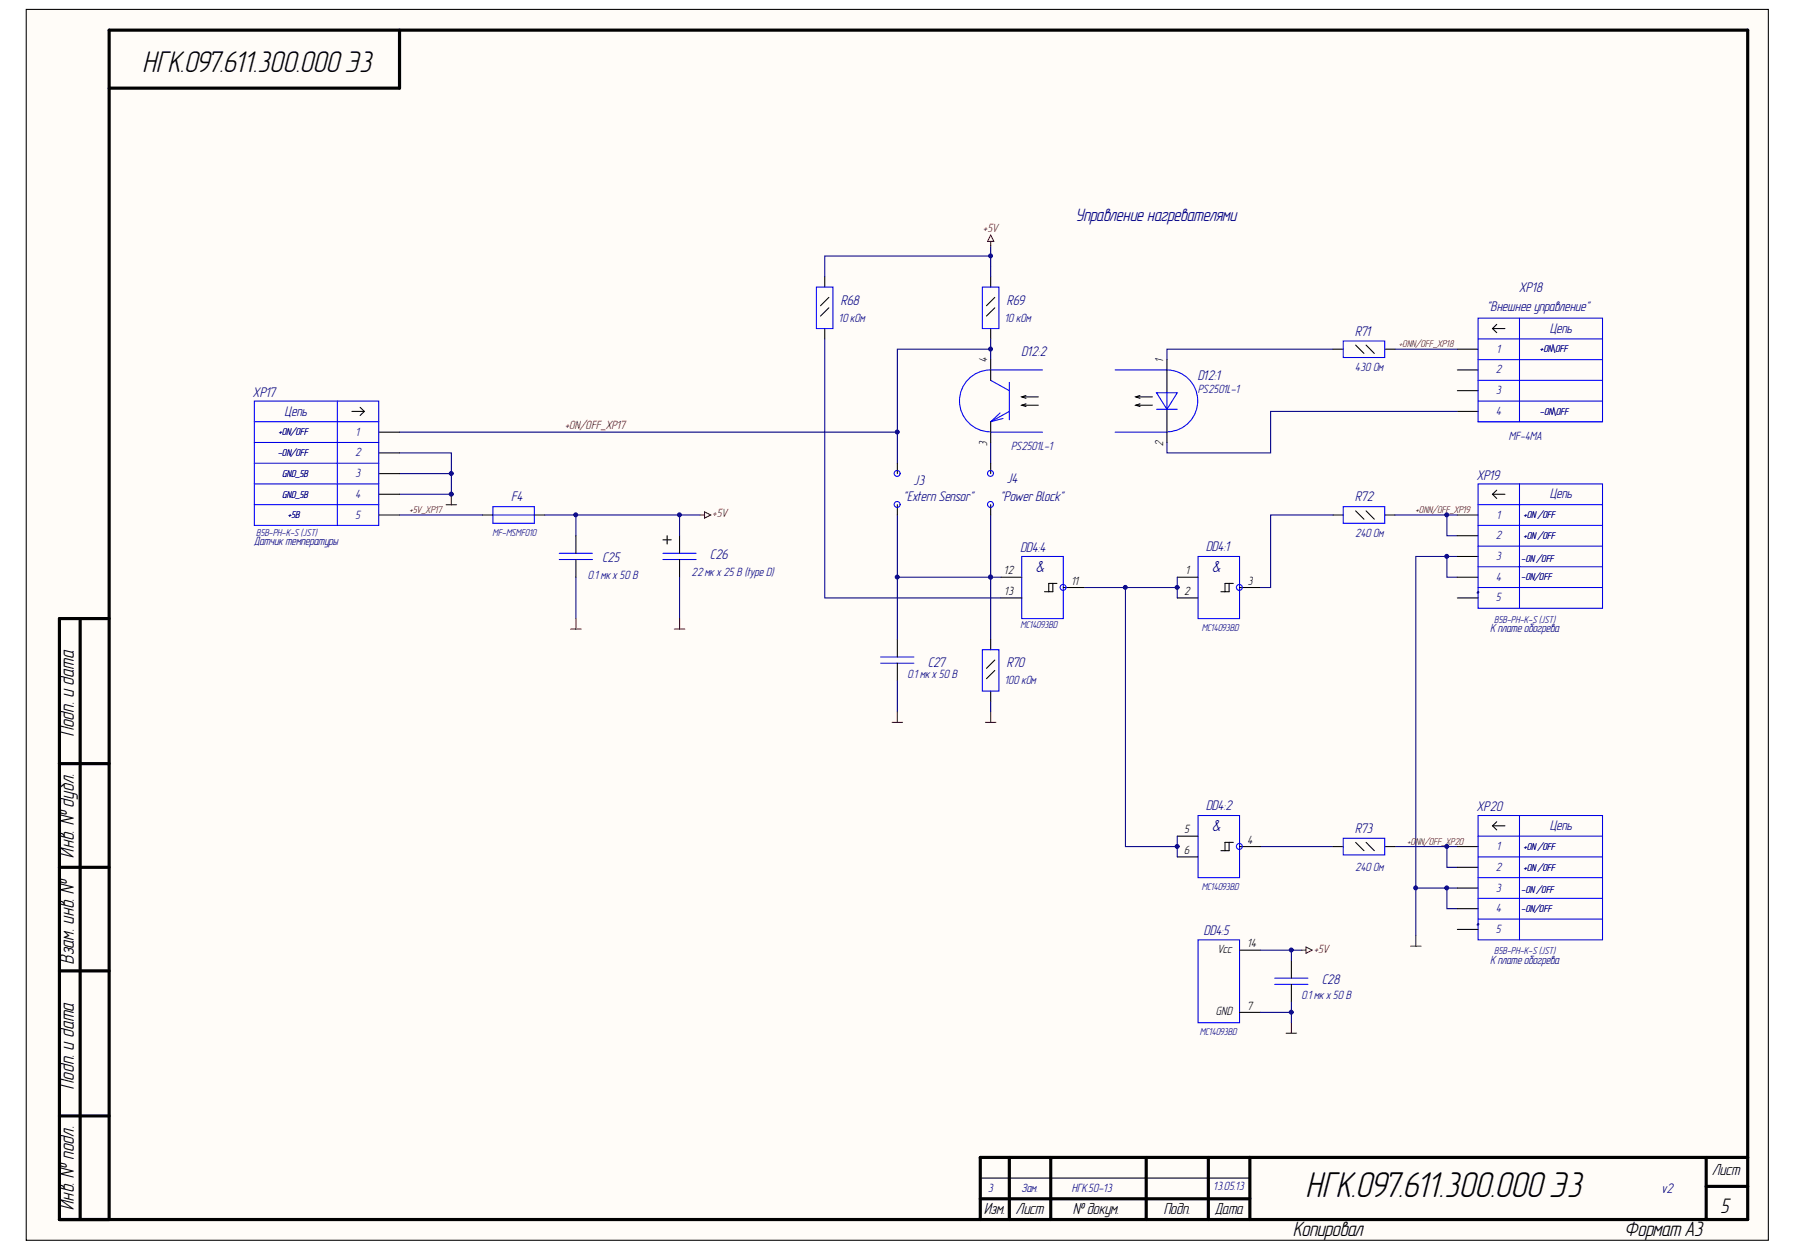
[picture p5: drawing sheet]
<svg xmlns="http://www.w3.org/2000/svg" width="287mm" height="200mm" viewBox="0 0 287 200" stroke-linecap="round" stroke-linejoin="round" font-family="sans-serif">
<path d="M4.2 1.5h278v196.4h-278z" fill="#fffcf8"/>
<g fill="none" stroke="#000" stroke-width=".5">
<path d="M63.8 4.8v9.3h-46.4M12.8 98.7v96M17.4 98.7h-7.9v96h269.4v-189.9h-261.5v189.9M9.5 138.5h7.9M9.5 121.9h7.9M9.5 155h7.9M9.5 178.1h7.9M156.5 191.4h43M161.1 184.8v9.9M167.7 184.8v9.9M182.9 184.8v9.9M192.9 184.8v9.9"/>
<path d="M199.5 184.8v9.9M272.3 184.8v9.9M272.3 189.4h6.6M278.9 184.8h-122.4v9.9"/>
</g>
<g fill="none" stroke="#000" stroke-width=".17">
<path d="M4.2 1.5h278v196.5h-278zM131.6 44.2v1.6M131.6 52.5v1.6M132.3 49.1l-1.3 1.4M132.3 47.5l-1.3 1.3M158.1 44.2v1.6M158.1 52.5v1.6M158.1 57.4v3.3M158.8 49.1l-1.4 1.4M158.8 47.5l-1.4 1.3M186.3 57.4v5.3M212.7 55.7h1.7"/>
<path d="M216.4 55.1l1.3 1.3M218 55.1l1.3 1.3M221 55.7h1.7M232.6 55.7h3.3M232.6 59.1h3.3M238.2 52.5h2M238.9 51.8l-.7 .7 .7 .6M56.2 65.7h1.9M57.5 65l.6 .7-.6 .6M60.5 69h3.3M60.5 72.3h3.3M60.5 75.6h3.3"/>
<path d="M60.5 78.9h3.3M143.2 73.9v1.7M158.1 67.3v3.3M158.1 73.9v1.7M163.1 63.4h2.6M163.1 64.7h2.6M163.8 63.1l-.7 .3 .7 .2M163.8 64.5l-.7 .2 .7 .2M181.3 63.4h2.6M181.3 64.7h2.6M181.9 63.1l-.6 .3 .6 .2M181.9 64.5l-.6 .2 .6 .2"/>
<path d="M186.3 65.3v5.3M232.6 62.4h3.3M232.6 65.7h3.3M238.2 78.9h2M238.9 78.2l-.7 .7 .7 .7M60.5 82.2h3.3M77 82.2h1.7M85.3 82.2h1.6M91.9 85.5v2.8M91.9 89.3v2.8M105.8 86.2h1.3M106.5 85.5v1.4"/>
<path d="M108.5 85.5v2.8M108.5 89.3v2.8M143.2 80.6v1.6M158.1 80.6v1.6M159.8 92.1h3.3M159.8 95.5h3.3M166.7 94.5h.7M168 93.1v1.4h-.6v-1.4h1.3M169.7 93.8h3.3M187.9 92.1h3.3M187.9 95.5h3.3M194.9 94.5h.6"/>
<path d="M196.2 93.1v1.4h-.7v-1.4h1.3M197.8 93.8h3.3M212.7 82.2h1.7M216.4 81.6l1.3 1.3M218 81.6l1.3 1.3M221 82.2h1.7M232.6 82.2h3.3M232.6 92.1h3.3M232.6 95.5h3.3M232.6 85.5h3.3M232.6 88.8h3.3M143.2 102.1v2.8"/>
<path d="M143.2 105.9v2.8M158.1 102.1v1.6M158.1 110.3v1.7M158.8 107l-1.4 1.3M158.8 105.4l-1.4 1.3M187.9 133.5h3.3M187.9 136.8h3.3M194.9 135.8h.6M196.2 134.5v1.3h-.7v-1.3h1.3M197.8 135.1h3.3M212.7 135.1h1.7M216.4 134.5l1.3 1.3"/>
<path d="M218 134.5l1.3 1.3M221 135.1h1.7M232.6 135.1h3.3M232.6 138.5h3.3M238.2 131.8h2M238.9 131.2l-.7 .6 .7 .7M197.8 151.7h3.3M206.1 153.3v2.9M206.1 157.1v2.8M232.6 141.8h3.3M232.6 145.1h3.3M232.6 148.4h3.3"/>
<path d="M197.8 161.6h3.3M156.5 188.1h43"/>
</g>
<g fill="none" stroke="#00f" stroke-width=".17">
<path d="M130.3 45.8h2.6v6.7h-2.6zM156.8 45.8h2.6v6.7h-2.6zM158 59.1a4.9 4.9 0 0 0-4.9 4.9 4.9 4.9 0 0 0 4.8 4.9M158.1 59.1h8.3M178 59.1h8.3M186.3 59.1a4.9 4.9 0 0 1 4.9 4.9 4.9 4.9 0 0 1-4.8 4.9M214.4 54.4h6.6v2.7h-6.6zM235.9 50.8h19.9v16.5h-19.9zM235.9 54.1h19.9M235.9 57.4h19.9M242.5 50.8v16.5M40.6 64h19.9v19.9h-19.9z"/>
<path d="M40.6 67.3h19.9M40.6 70.6h19.9M40.6 73.9h19.9M40.6 77.3h19.9M53.8 64v19.9M158.1 69h8.3M158.1 60.7l3 1.7M159.6 65.9l-1.5 1.4M160.1 66.8l-2 .5M161.1 65.7l-3 1.6M161.1 61v6M178 69h8.3"/>
<path d="M184.6 62.7h3.3l-1.6 2.6zM184.6 65.3h3.3M186.3 62.7v2.6M235.9 77.3h19.9v19.8h-19.9zM235.9 60.7h19.9M235.9 64h19.9M235.9 67.3h19.9M242.5 77.3v19.8M40.6 80.6h19.9M78.7 80.9h6.6v2.6h-6.6zM78.7 82.2h6.6M89.3 89.3h5.3"/>
<path d="M89.3 88.3h5.3M105.8 89.3h5.3M105.8 88.3h5.3M163.1 88.8h6.6v9.9h-6.6zM191.2 88.8h6.6v9.9h-6.6zM214.4 80.9h6.6v2.6h-6.6zM235.9 80.6h19.9M235.9 83.9h19.9M235.9 87.2h19.9M235.9 90.5h19.9M235.9 93.8h19.9M140.6 105.9h5.3"/>
<path d="M140.6 104.9h5.3M156.8 103.7h2.6v6.6h-2.6zM191.2 130.2h6.6v9.9h-6.6zM214.4 133.8h6.6v2.7h-6.6zM235.9 130.2h19.9v19.8h-19.9zM235.9 133.5h19.9M235.9 136.8h19.9M242.5 130.2v19.8M191.2 150h6.6v13.3h-6.6zM203.5 157.1h5.3M203.5 156.2h5.3M235.9 140.1h19.9"/>
<path d="M235.9 143.4h19.9M235.9 146.7h19.9"/>
<circle cx="143.2" cy="75.6" r=".47"/>
<circle cx="158.1" cy="75.6" r=".47"/>
<circle cx="143.2" cy="80.5" r=".47"/>
<circle cx="158.1" cy="80.5" r=".47"/>
<circle cx="169.7" cy="93.8" r=".47"/>
<circle cx="197.8" cy="93.8" r=".47"/>
<circle cx="197.8" cy="135.1" r=".47"/>
</g>
<g fill="none" stroke="#800000" stroke-width=".17">
<path d="M158.1 37.5l.5 1h-1zM158.1 38.5v.7M72 78.9v1.7M71.2 80.6h1.7M91.9 98.7v1.7M108.5 98.7v1.7M111.8 82.2h.6M112.4 81.7l1.1 .5-1.1 .5zM91.1 100.4h1.7M107.6 100.4h1.7M142.4 115.3h1.7M143.2 113.6v1.7"/>
<path d="M157.3 115.3h1.7M158.1 113.6v1.7M207.8 151.7h.6M208.4 151.2l1 .5-1 .5zM225.1 151h1.7M226 149.4v1.6M205.3 164.9h1.7M206.1 163.3v1.6"/>
</g>
<g fill="none" stroke="#000080" stroke-width=".17">
<path d="M158.1 39.2v5M131.6 54.1v41.4h28.2M158.1 40.9h-26.5v3.3M158.1 55.7h-14.9v18.2M158.1 54.1v3.3M212.7 55.7h-26.4v1.7M222.7 55.7h9.9M63.8 72.3h8.2v6.6h-8.2M63.8 75.6h8.2M63.8 69h79.4M158.1 70.6v3.3M232.6 65.7h-29.8v6.6h-16.5v-1.7"/>
<path d="M63.8 82.2h13.2M86.9 82.2h21.6v3.3M91.9 82.2v3.3M91.9 92.1v6.6M108.5 92.1v6.6M108.5 82.2h3.3M143.2 92.1h16.6M143.2 82.2v19.9M158.1 82.2v19.9M173 93.8h14.9M179.6 93.8v41.3h8.3M187.9 92.1v3.4"/>
<path d="M212.7 82.2h-9.9v11.6h-1.7M222.7 82.2h9.9M230.9 88.8v3.3h1.7M230.9 82.2v3.3h1.7M232.6 88.8h-6.6v53M143.2 108.7v4.9M158.1 112v1.6M187.9 133.5v1.6M187.9 135.1v1.7M201.1 135.1h11.6M222.7 135.1h9.9M230.9 135.1v3.4h1.7"/>
<path d="M201.1 151.7h5v1.6M206.1 159.9v1.7h-5M206.1 151.7h1.7M230.9 141.8v3.3h1.7M232.6 141.8h-6.6v7.6M206.1 161.6v1.7"/>
</g>
<g fill="#000080" stroke="#000080" stroke-width=".16">
<circle cx="72" cy="78.9" r=".32"/>
<circle cx="72" cy="75.6" r=".32"/>
<circle cx="91.9" cy="82.2" r=".31"/>
<circle cx="108.4" cy="82.2" r=".31"/>
<circle cx="143.2" cy="92.1" r=".31"/>
<circle cx="143.2" cy="69" r=".31"/>
<circle cx="158.1" cy="92.1" r=".31"/>
<circle cx="158.1" cy="55.7" r=".31"/>
<circle cx="158.1" cy="40.8" r=".31"/>
<circle cx="179.6" cy="93.8" r=".31"/>
<circle cx="187.9" cy="135.1" r=".31"/>
<circle cx="187.9" cy="93.8" r=".31"/>
<circle cx="206.1" cy="161.6" r=".31"/>
<circle cx="206.1" cy="151.7" r=".31"/>
<circle cx="225.9" cy="141.7" r=".31"/>
<circle cx="230.9" cy="141.7" r=".31"/>
<circle cx="230.9" cy="135.1" r=".31"/>
<circle cx="230.9" cy="88.8" r=".31"/>
<circle cx="230.9" cy="82.2" r=".31"/>
</g>
<text font-size="5.8" x="208.6" y="191.1">НГК.097.611.300.000Э3</text>
<text font-size="4.8" x="22.9" y="11.5">НГК.097.611.300.000Э3</text>
<g font-size="3.4">
<text x="206.4" y="197.3">Копировал</text>
<text x="259.4" y="197.3">Формат А3</text>
<text x="274.6" y="193.6">5</text>
</g>
<g font-size="3.2">
<text x="11.8" y="117.6" transform="rotate(-90 11.8 117.6)">Подп. и дата</text>
<text x="11.8" y="137" transform="rotate(-90 11.8 137)">Инв. №дубл.</text>
<text x="11.8" y="153.8" transform="rotate(-90 11.8 153.8)">Взам. инв. №</text>
<text x="11.8" y="173.8" transform="rotate(-90 11.8 173.8)">Подп. и дата</text>
<text x="11.8" y="193.2" transform="rotate(-90 11.8 193.2)">Инв. №подл.</text>
</g>
<text font-size="2.9" fill="#000080" x="171.8" y="35.3">Управление нагревателями</text>
<g font-size="2.6" fill="#000080">
<text x="165.4" y="91.3">&amp;</text>
<text x="193.5" y="91.3">&amp;</text>
<text x="193.5" y="132.6">&amp;</text>
</g>
<g font-size="2.6">
<text x="273.3" y="187.5">Лист</text>
<text x="157.1" y="193.8">Изм.</text>
<text x="162.2" y="193.8">Лист</text>
<text x="171.3" y="193.8">№докум.</text>
<text x="185.8" y="193.8">Подп.</text>
<text x="194" y="193.8">Дата</text>
</g>
<g font-size="2.2" fill="#000080">
<text x="242.5" y="46.6">XP18</text>
<text x="134.3" y="48.6">R68</text>
<text x="160.8" y="48.6">R69</text>
<text x="216.4" y="53.6">R71</text>
<text x="237.4" y="49.6">&quot;Внешнее управление&quot;</text>
<text x="247.4" y="53.1">Цепь</text>
<text x="163.1" y="56.9">D12:2</text>
<text x="40.4" y="63.3">XP17</text>
<text x="191.2" y="60.7">D12:1</text>
<text x="45.5" y="66.3">Цепь</text>
<text x="145.9" y="77.4">J3</text>
<text x="160.8" y="77.1">J4</text>
<text x="235.7" y="76.6">XP19</text>
<text x="81.6" y="80.1">F4</text>
<text x="144.2" y="80.1">&quot;Extern Sensor&quot;</text>
<text x="159.7" y="80.1">&quot;Power Block&quot;</text>
<text x="216.4" y="80.1">R72</text>
<text x="247.4" y="79.6">Цепь</text>
<text x="96.2" y="89.6">C25</text>
<text x="113.4" y="89.3">C26</text>
<text x="162.9" y="88.2">DD4:4</text>
<text x="192.5" y="88">DD4:1</text>
<text x="148.2" y="106.5">C27</text>
<text x="160.8" y="106.5">R70</text>
<text x="192.5" y="129.3">DD4:2</text>
<text x="235.7" y="129.5">XP20</text>
<text x="216.4" y="133">R73</text>
<text x="247.4" y="132.5">Цепь</text>
<text x="192.2" y="149.2">DD4:5</text>
<text x="211.1" y="157.1">C28</text>
<text x="265.3" y="190.4">v2</text>
</g>
<g font-size="1.9" fill="#800000">
<text x="157" y="37.1">+5V</text>
<text x="90.2" y="68.5">+ON/OFF_XP17</text>
<text x="113.8" y="82.6">+5V</text>
<text x="209.8" y="152.1">+5V</text>
</g>
<g font-size="1.9" fill="#000080">
<text x="134" y="51.3">10кОм</text>
<text x="160.4" y="51.3">10кОм</text>
<text x="216.4" y="59.3">430Ом</text>
<text x="238.8" y="59.6">2</text>
<text x="238.9" y="56.3">1</text>
<text x="191.2" y="62.8">PS2501L-1</text>
<text x="238.8" y="62.9">3</text>
<text x="56.9" y="69.6">1</text>
<text x="161.4" y="71.9">PS2501L-1</text>
<text x="238.8" y="66.2">4</text>
<text x="240.9" y="70.2">MF-4MA</text>
<text x="56.7" y="72.9">2</text>
<text x="56.7" y="76.2">3</text>
<text x="56.8" y="82.8">5</text>
<text x="56.8" y="79.5">4</text>
<text x="238.9" y="82.8">1</text>
<text x="40.6" y="87.1">Датчиктемпературы</text>
<text x="216.4" y="85.7">240Ом</text>
<text x="238.8" y="86.1">2</text>
<text x="238.8" y="89.4">3</text>
<text x="93.9" y="92.4">0.1 мкх50В</text>
<text x="110.4" y="92">22мкх 25В (type D)</text>
<text x="238.8" y="92.7">4</text>
<text x="237.9" y="101">Кплате обогрева</text>
<text x="238.8" y="96">5</text>
<text x="144.9" y="108.2">0.1 мкх50В</text>
<text x="160.4" y="109.2">100кОм</text>
<text x="238.9" y="135.7">1</text>
<text x="216.4" y="139">240Ом</text>
<text x="238.8" y="139">2</text>
<text x="238.8" y="142.3">3</text>
<text x="238.8" y="148.9">5</text>
<text x="238.8" y="145.6">4</text>
<text x="237.9" y="153.9">Кплате обогрева</text>
<text x="207.8" y="159.5">0.1 мкх50В</text>
<text x="157.7" y="190.3">3</text>
<text x="163.1" y="190.3">Зам.</text>
<text x="171.1" y="190.3">НГК.50-13</text>
<text x="193.7" y="190">13.05.13</text>
</g>
<g font-size="1.9">
<text x="160.3" y="91.7">12</text>
<text x="160.4" y="95">13</text>
<text x="171" y="93.3">11</text>
<text x="189" y="95">2</text>
<text x="189.3" y="91.7">1</text>
<text x="199.2" y="93.3">3</text>
<text x="189.1" y="133">5</text>
<text x="189.1" y="136.3">6</text>
<text x="199.2" y="134.7">4</text>
<text x="194.4" y="152.1">Vcc</text>
<text x="199.2" y="151.2">14</text>
<text x="199.2" y="161.2">7</text>
<text x="194.1" y="162">GND</text>
</g>
<g font-size="1.8">
<text x="157.5" y="57.7" transform="rotate(-90 157.5 57.7)">4</text>
<text x="185.7" y="57.7" transform="rotate(-90 185.7 57.7)">1</text>
<text x="157.5" y="71.1" transform="rotate(-90 157.5 71.1)">3</text>
<text x="185.7" y="71.2" transform="rotate(-90 185.7 71.2)">2</text>
</g>
<g font-size="1.6" fill="#800000">
<text x="223.3" y="55.4">+ONN/OFF_XP18</text>
<text x="65.4" y="81.9">+5V_XP17</text>
<text x="226" y="81.9">+ONN/OFF_XP19</text>
<text x="224.6" y="134.8">+ONN/OFF_XP20</text>
</g>
<g font-size="1.6" fill="#000080">
<text x="245.8" y="56.3">+ON\OFF</text>
<text x="44.5" y="69.5">+ON/OFF</text>
<text x="245.8" y="66.2">-ON\OFF</text>
<text x="44.4" y="72.8">-ON/OFF</text>
<text x="45.1" y="76.1">GND_5B</text>
<text x="45.1" y="79.4">GND_5B</text>
<text x="46" y="82.7">+5B</text>
<text x="243.2" y="82.7">+ON /OFF</text>
<text x="40.9" y="85.5">B5B-PH-K-S (JST)</text>
<text x="78.7" y="85.5">MF-MSMF010</text>
<text x="242.9" y="89.7">-ON /OFF</text>
<text x="243.2" y="86">+ON /OFF</text>
<text x="235.6" y="95.5">*</text>
<text x="242.9" y="92.7">-ON/OFF</text>
<text x="162.9" y="100.3">MC14093BD</text>
<text x="191.9" y="100.7">MC14093BD</text>
<text x="238.5" y="99.4">B5B-PH-K-S (JST)</text>
<text x="243.2" y="135.7">+ON /OFF</text>
<text x="191.9" y="142.1">MC14093BD</text>
<text x="242.9" y="142.6">-ON /OFF</text>
<text x="243.2" y="139">+ON /OFF</text>
<text x="235.6" y="148.4">*</text>
<text x="242.9" y="145.6">-ON/OFF</text>
<text x="238.5" y="152.4">B5B-PH-K-S (JST)</text>
<text x="191.5" y="165.3">MC14093BD</text>
</g>
</svg>
